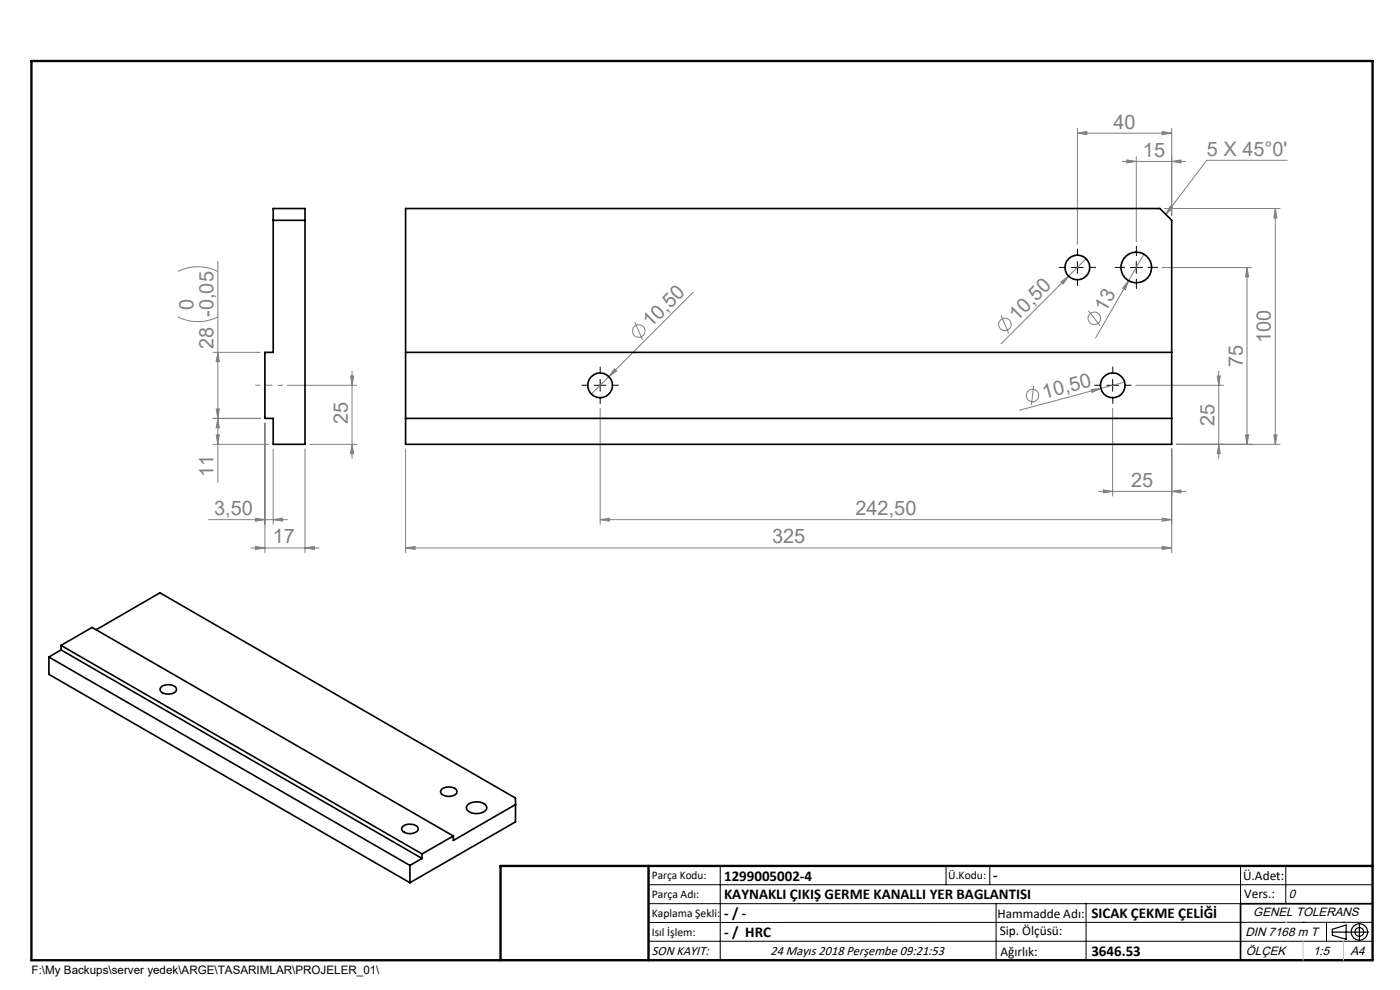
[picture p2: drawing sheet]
<svg xmlns="http://www.w3.org/2000/svg" width="297mm" height="210mm" viewBox="0 0 297 210" stroke-linecap="round" stroke-linejoin="round" font-family="sans-serif">
<g fill="none" stroke="#808080" stroke-width=".21">
<path d="M228.6 28.2l2-.3v.7zM228.6 27.2v24.6M228.6 28.2h20M238.1 34.2h13.5M239 33.9l2.1 .3-2.1 .4zM241.1 33.2v18.1M246.6 27.9l2 .3-2 .4zM248.6 34.2l1.9-.3v.7zM248.6 27.2v18.5M273.1 34h-17.1l-8.7 11.5M37.7 57.6a9.3 9.3 0 0 1 8.5 0M46.2 55.4v46.9"/>
<path d="M225.1 59.8l1.6-1.2-1.2 1.6zM230.4 54.9l-18 18M239.4 59.5l-.7 1.9-.5-.3zM239.4 59.5l-7 12.2M242.7 53.9l-3.3 5.6M246.6 56.8h19M247.1 44.2h24.5M248.2 43.7l.6 .4-1.5 1.4zM264.5 56.8l.4 1.9h-.7zM264.5 56.8v37.5M270.5 44.2l.4 2h-.7zM270.5 44.2v50.1"/>
<path d="M37.7 67.2a9.6 9.6 0 0 0 8.5 0M45.2 74.7h10M46.2 74.7l.3 2h-.6zM74.4 79.8h.6l-.3 1.9zM74.7 78.7v18.6M130.4 78.2l.4 .5-1.6 1.2zM134.7 68.4l1.6 3.7M147 62l-21.6 21.6M212.4 66.9l1.6 3.8M230.9 65.9l2.5 3.2M258.2 79.8h.7l-.3 1.9zM258.6 78.7v18.6"/>
<path d="M45.2 94.3h11.7M45.2 88.8h10M45.9 86.7h.6l-.3 2.1zM45.9 92.2h.6l-.3 2.1zM46.2 88.8l.3 1.9h-.6zM56.2 89.7v27.5M58 95.2v16M61 81.7h14.7M64.7 95.2v22M65.7 94.3h10M74.7 94.3l.3 1.9h-.6zM86 95.2v22"/>
<path d="M127.3 86.6v24.6M219.3 81.9l-.5 4M231.5 82.6l2-.2-1.8 .8zM236 86.6v18.6M238.6 81.1l-22.3 5.9M240.9 81.7h18.7M248.6 95.2v22M249.6 94.3h22M258.6 94.3l.3 1.9h-.7zM264.2 92.2h.7l-.4 2.1zM270.2 92.2h.7l-.4 2.1zM44.2 110.2h16.8"/>
<path d="M53.2 116.2h14.5M54.2 115.9l2 .3-2 .3zM54.2 109.9l2 .3-2 .4zM58 110.2l1.9-.3v.7zM64.7 116.2l2-.3v.6zM86 116.2l2.1-.3v.6zM86 116.2h162.6M127.3 110.2l2-.3v.7zM127.3 110.2h121.3M233 104.2h18.6M234.1 103.9l1.9 .3-1.9 .4zM246.6 109.9l2 .3-2 .4z"/>
<path d="M246.6 115.9l2 .3-2 .3zM248.6 104.2l1.9-.3v.7z"/>
<circle cx="135.5" cy="70.2" r="1.33"/>
<circle cx="213.2" cy="68.8" r="1.33"/>
<circle cx="232.2" cy="67.5" r="1.33"/>
<circle cx="219" cy="83.9" r="1.32"/>
</g>
<g fill="none" stroke="#000" stroke-width=".25">
<path d="M282.6 197.7h7.8M282.6 197.1l3-.9v3l-3-.8zM288.4 195.8v3.8M106.2 203.7h185"/>
<circle cx="288.4" cy="197.7" r="1.74"/>
<circle cx="288.4" cy="197.7" r=".93"/>
</g>
<g fill="none" stroke="#000" stroke-width=".21" stroke-dasharray="15.2 1.3 1.3 1.3">
<path d="M226.1 56.7h-1.4M228.6 54.2v-1.4M228.6 59.2v1.4M231.1 56.7h1.4M238.6 56.7h-2M241.1 54.2v-2M241.1 59.2v2M243.6 56.7h2M127.3 79.2v-1.4M236.1 79.2v-1.4M124.8 81.7h-1.3M127.3 84.2v1.4"/>
<path d="M129.8 81.7h1.4M233.6 81.7h-1.4M236.1 84.2v1.4M238.6 81.7h1.4"/>
</g>
<g fill="none" stroke="#000" stroke-width=".21">
<path d="M227.3 56.8h2.5M228.6 55.5v2.5M239.8 56.8h2.5M241.1 55.5v2.5M126 81.7h2.6M127.3 80.5v2.5M234.8 81.7h2.5M236 80.5v2.5M137.6 187.7h153.6M137.6 191.7h153.6M137.6 199.7h153.6M152.8 183.7v20"/>
<path d="M200.7 183.7v4M210 183.7v4M211.3 191.7v12M230.4 191.7v12M263.2 183.7v20M272.8 183.7v8M276.4 195.6h.1M281.4 195.6v4.1M285 195.6h.1M291.2 195.6l-153.6 .1"/>
</g>
<path d="M60 81.7h-5.8" fill="none" stroke="#808080" stroke-width=".21" stroke-dasharray="15.2 1.3 1.3 1.3" stroke-dashoffset="14.3"/>
<path d="M291.2 191.7h-28v12" fill="none" stroke="#000" stroke-width=".35"/>
<path d="M6.7 12.9h284.5v190.8h-284.5zM137.6 183.7v20M291.2 183.7h-185v20" fill="none" stroke="#000" stroke-width=".5"/>
<path d="M276.4 199.7v4M285 199.7v4" fill="none" stroke="#c0c0c0" stroke-width=".21"/>
<path d="M272.8 195.6h.1" fill="none" stroke="#c0c0c0" stroke-width=".25"/>
<g fill="#808080">
<path d="M248.2 43.7l.6 .4-1.5 1.4z"/>
<path d="M231.5 82.6l2-.2-1.8 .8z"/>
<path d="M225.1 59.8l1.6-1.2-1.2 1.6z"/>
<path d="M130.4 78.2l.4 .5-1.6 1.2z"/>
<path d="M239.4 59.5l-.7 1.9-.5-.3z"/>
<path d="M248.6 104.2l1.9-.3v.7zM234.1 103.9l1.9 .3-1.9 .4zM246.6 109.9l2 .3-2 .4zM127.3 110.2l2-.3v.7zM246.6 115.9l2 .3-2 .3zM86 116.2l2.1-.3v.6zM248.6 34.2l1.9-.3v.7zM239 33.9l2.1 .3-2.1 .4zM246.6 27.9l2 .3-2 .4zM228.6 28.2l2-.3v.7zM64.7 116.2l2-.3v.6zM54.2 115.9l2 .3-2 .3zM58 110.2l1.9-.3v.7zM54.2 109.9l2 .3-2 .4z"/>
<path d="M258.6 94.3l.3 1.9h-.7zM258.2 79.8h.7l-.3 1.9zM264.2 92.2h.7l-.4 2.1zM264.5 56.8l.4 1.9h-.7zM270.2 92.2h.7l-.4 2.1zM270.5 44.2l.4 2h-.7zM45.9 86.7h.6l-.3 2.1zM46.2 74.7l.3 2h-.6zM45.9 92.2h.6l-.3 2.1zM46.2 88.8l.3 1.9h-.6z"/>
<path d="M74.4 79.8h.6l-.3 1.9zM74.7 94.3l.3 1.9h-.6z"/>
</g>
<g fill="none" stroke="#000" stroke-width=".35">
<path d="M58 44.2h6.7v50.1h-6.7v-5.5h-1.8v-14.1h1.8zM58 46.7h6.7M86 44.2h160.1l2.5 2.5v47.6h-162.6zM86 74.7h162.6M86 88.8h162.6M10.4 139.4l76.6 44.2M10.4 139.4v3.6l76.6 44.2M12.9 137.9l-2.5 1.5M12.9 137.9l76.6 44.2M12.9 136.9l6.6-3.8 76.7 44.2M12.9 136.9l76.6 44.2M12.9 136.9v1"/>
<path d="M20.4 133.6l13.5-7.8 75.5 43.5v5l-22.4 12.9M34.2 145.7a2.42 2.42 0 0 1 3.2 .3 1.08 1.08 0 0 1-1.2 1.2h-1a.99 .99 0 0 1-1-.4 .99 .99 0 0 1 0-1.1zM85.4 175.3a2.42 2.42 0 0 1 3.3 .3 1.08 1.08 0 0 1-1.3 1.2l-1.3-.1a.83 .83 0 0 1-.8-.5 .83 .83 0 0 1 .1-.9zM93.7 167.4a2.42 2.42 0 0 1 3.2 .3 1.08 1.08 0 0 1-1.2 1.2h-.9a.99 .99 0 0 1-1.1-.4 .99 .99 0 0 1 0-1.1zM96.2 177.3l-6.7 3.8M99.2 170.7a3 3 0 0 1 4 .2 1.1 1.1 0 0 1-1.1 1.5 2.68 2.68 0 0 1-3.1-.8l-.1-.3zM109.4 170.7l-13.2 7.6v-1M87 183.6v3.6M89.5 182.1l-2.5 1.5M89.5 181.1v1"/>
<circle cx="228.5" cy="56.7" r="2.63"/>
<circle cx="241.1" cy="56.7" r="3.3"/>
<circle cx="127.3" cy="81.7" r="2.63"/>
<circle cx="236.1" cy="81.7" r="2.63"/>
</g>
<g font-size="4.2" fill="#808080">
<text x="236.2" y="27.3">40</text>
<text x="242.5" y="33.3">15</text>
<text x="256" y="33">5 X 45°0'</text>
<text x="41" y="65.8" transform="rotate(-90 41 65.8)">0</text>
<text x="138.1" y="69.7" transform="rotate(-45 138.1 69.7)">10,50</text>
<text x="215.7" y="68.2" transform="rotate(-45 215.7 68.2)">10,50</text>
<text x="234.5" y="66.3" transform="rotate(-60 234.5 66.3)">13</text>
<text x="45.3" y="74.1" transform="rotate(-90 45.3 74.1)">28 -0,05</text>
<text x="263.6" y="77.8" transform="rotate(-90 263.6 77.8)">75</text>
<text x="269.6" y="72.7" transform="rotate(-90 269.6 72.7)">100</text>
<text x="73.8" y="89.9" transform="rotate(-90 73.8 89.9)">25</text>
<text x="221.5" y="84.7" transform="rotate(-15 221.5 84.7)">10,50</text>
<text x="257.6" y="90.3" transform="rotate(-90 257.6 90.3)">25</text>
<text x="45.3" y="101.1" transform="rotate(-90 45.3 101.1)">11</text>
<text x="240" y="103.3">25</text>
<text x="45.4" y="109.3">3,50</text>
<text x="181.5" y="109.3">242,50</text>
<text x="57.9" y="115.3">17</text>
<text x="163.8" y="115.3">325</text>
</g>
<g font-size="3.2">
<text x="153.6" y="186.8">1299005002-4</text>
<text x="153.6" y="190.8">KAYNAKLI ÇIKIŞ GERME KANALLI YER BAGLANTISI</text>
<text x="210.7" y="186.6">-</text>
<text x="153.6" y="194.8">- / -</text>
<text x="231.5" y="194.8">SICAK ÇEKME ÇELİĞİ</text>
<text x="153.6" y="198.8">- / HRC</text>
<text x="231.5" y="202.8">3646.53</text>
</g>
<g font-size="2.8">
<text x="263.7" y="186.7">Ü.Adet:</text>
<text x="263.9" y="190.5">Vers.:</text>
<text x="211.6" y="194.8">Hammadde Adı:</text>
<text x="138.3" y="202.6">SON KAYIT:</text>
<text x="163.4" y="202.6">24 Mayıs 2018 Perşembe 09:21:53</text>
<text x="212.1" y="198.4">Sip. Ölçüsü:</text>
<text x="212.2" y="202.7">Ağırlık:</text>
</g>
<g font-size="2.6">
<text x="273.4" y="190.4">0</text>
<text x="265.9" y="194.4">GENEL TOLERANS</text>
<text x="264.2" y="198.5">DIN 7168 m T</text>
<text x="264.3" y="202.6">ÖLÇEK</text>
<text x="278.5" y="202.6">1:5</text>
<text x="286.5" y="202.6">A4</text>
</g>
<g font-size="2.5">
<text x="138.3" y="186.4">Parça Kodu:</text>
<text x="138.3" y="190.5">Parça Adı:</text>
<text x="201.2" y="186.5">Ü.Kodu:</text>
<text x="138.3" y="194.5">Kaplama Şekli:</text>
<text x="138.3" y="198.6">Isıl İşlem:</text>
<text x="6.7" y="206.7">F:\My Backups\server yedek\ARGE\TASARIMLAR\PROJELER_01\</text>
</g>
</svg>
